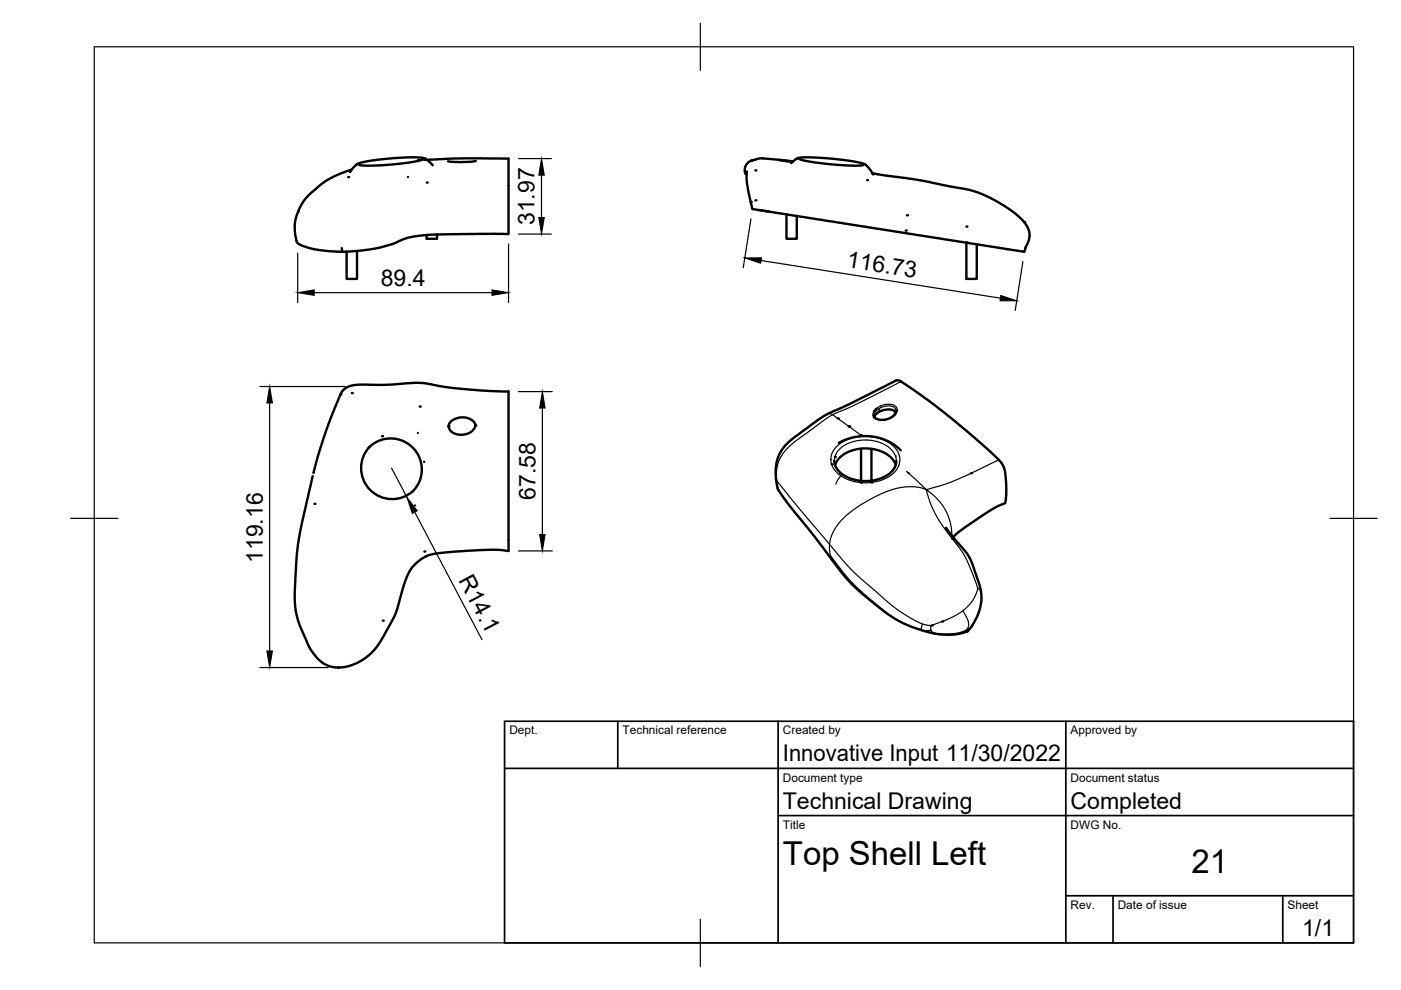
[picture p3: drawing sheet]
<svg xmlns="http://www.w3.org/2000/svg" width="297mm" height="210mm" viewBox="0 0 297 210" stroke-linecap="round" stroke-linejoin="round" font-family="sans-serif">
<!-- layer: Visible -->
<g fill="none" stroke="#000" stroke-width=".51">
<path d="M74.6 35.9l-3.2 1.2-2.9 1.7-3.5 3-.8 1.2-1 1.9M86.5 37.5h.1M89.6 33.8l-2.1 .5-4.3 .6-4.5 .2-2.5-.1M90.5 33.9l8.1-.3h9.2v16h-12.1l-5.9 .3-3.6 .6-2.7 1.1-3.5 1-3.6 .5-3.8 .3M91.7 35l-1-1-1.1-.5-2.6-.1-3.7 .1-4.3 .5-2.6 .5-.9 .4-1.3 1.6M100.9 34.1l-2.9 .3-3-.2M157.9 36.3l.1 .4 .3 .2M158.3 36.4l.1 2.4 .6 3.5 .6 2 57.2 9a.28 .28 0 0 0 .3 .1 .28 .28 0 0 0 .2-.3l.8-2 .2-1.2M159.4 34l-.6 .3-.5 .5-.3 .7-.1 .8M165 33.9l3.1 .3h-1.6M165.5 33.9l2.6 .3M165.7 33.9l-4.4-.3-1.8 .4"/>
<path d="M167.7 34.6l.2-.2a4.8 4.8 0 0 1 4.2-1l5.4 .4 5.1 .8 .8 .2 .5 .5 1 1.4M169.6 33.8l2.1 .5 3.8 .5 4.6 .3 2.9-.1M184.9 36.7l1.2 .2M186.1 36.9l8.8 1.3 10.4 2 1.6 .5 2.6 1 3.1 1.7 2.7 2 1.8 1.7M63.3 44.7l-.7 2.3-.1 2.3a3.8 3.8 0 0 0 .6 2.3l.9 .5 1.6 .5 2.7 .5 4.3 .3-.1-.8M75.7 53.2v5.9h-2.2v-5.7M92.7 49.7v.9h-2.2v-.8M160.9 44.5l2 .3M166.8 45.5v5.1h2.1v-4.8M204.9 51.4v7.7h2.2v-7.3M217.1 47.1l.8 1.2 .4 1.6M78.2 94.9l.9-.8 1.5-.7 1.1-.3 1.3-.1 1.4 .1 1.3 .5 .8 .5 1.1 .9 .9 1.2 .6 1.2 .2 1.1 .1 1.4-.2 1.3-.4 1.1-.7 1.2-.7 .8"/>
<path d="M78.4 94.7a6.6 6.6 0 0 0 .1 9.2 6.6 6.6 0 0 0 9.1 .2M88.6 91.8h.1M89.9 97.9h.1M100.8 90.2a3 3 0 0 1-3.9 1.9 1.74 1.74 0 0 1-1.6-2.3l.5-.6 .7-.4 .9-.3h1l1 .2 .6 .3 .6 .6 .2 .6M176.9 97.7l.3 1.4 1.2 1.3 2.1 1.1 2.7 .5 2.4-.2 2.2-.9 .8-.5 .8-.9 .5-.8 .1-1M177.1 98.6a6.1 6.1 0 0 1 5.4-3.5 7.5 7.5 0 0 1 7.1 2.8l.3 .7M177.8 93.9l1.8-.8 2.4-.6 3 .1 1.9 .4a9.5 9.5 0 0 1 4.1 2.5M182.6 95.1v6.9M184.8 95.2v6.7M189.9 87.6l-.3-.5-.5-.2h-1.7l-1.2 .5-.8 1M190 87.2l-.2 .5-.4 .5-.8 .5-.9 .3-1.5-.1-.7-.3-.2-.6M66.3 101l-2.2 9.7-.9 4.6-.3 2.8-.4 7.6 .2 3.7"/>
<path d="M66.5 100.2l1.3-4.7 2.3-6.8 2.1-5.2 .8-1 1.2-.7 1.3-.2h6.5l3.7-.3a19.7 19.7 0 0 1 8 .6l7.8 .9 6.3 .2v33.6a.23 .23 0 0 1-.1 .3 .23 .23 0 0 1-.3-.1l-1.6-.2h-2.6l-9 .6-3.3 .5-2.1 1.2-1.3 1.3-.8 1.2-1 2.5-1.4 5.1-.6 1.5-3.1 5.6-1.7 2.2a9.4 9.4 0 0 1-9.1 2.9l-1.2-.5-1-.8-1.9-2.5M66.5 100.2h.1M88 107.2h.1M164.5 101.7l.1 .2a4 4 0 0 0 1.1 2.9l13.9 18 3.4 3.2 4.9 3.9 1.8 1.2 2.4 1.3 2.9 1.1 2.6 .7 2.3 .3h2.6l2.6-.6 .1-.6M164.5 101.7v-2.4l.5-2.4 .8-1.6 1.7-1.9 5.7-4.2 1.8-1.2 5.3-2.4 9.1-4.6a1.57 1.57 0 0 1 2.2 .3l5 3.4 4.7 3.7 5.4 4.5 5.3 4.9 .7 .9 .4 1.6 .3 3-.1 2.4a1.03 1.03 0 0 1-1 1.3l-1.4 .6-3.5 2.3-4 2.8-1.3 1.2M192.7 100.3h.1M200.6 111.9l4.9 6.2 .7 1.7 1.7 5.1a10.9 10.9 0 0 1-2.8 9M62.7 129.6l.9 3 2.1 4.8M62.7 129.6h.1"/>
</g>
<g fill="#000">
<circle cx="73.8" cy="37.6" r=".25"/>
<circle cx="88.6" cy="33.9" r=".25"/>
<circle cx="89.9" cy="33.9" r=".25"/>
<circle cx="90.1" cy="33.6" r=".25"/>
<circle cx="90.5" cy="38.7" r=".25"/>
<circle cx="159.4" cy="34" r=".25"/>
<circle cx="160.1" cy="36.1" r=".25"/>
<circle cx="169.1" cy="33.6" r=".25"/>
<circle cx="183.8" cy="38.2" r=".25"/>
<circle cx="185" cy="36.9" r=".25"/>
<circle cx="159.2" cy="42.8" r=".25"/>
<circle cx="160.1" cy="42.5" r=".25"/>
<circle cx="192" cy="48.9" r=".25"/>
<circle cx="192.3" cy="45.6" r=".25"/>
<circle cx="204.9" cy="48" r=".25"/>
<circle cx="204.9" cy="51.4" r=".25"/>
<circle cx="217.1" cy="47.1" r=".25"/>
<circle cx="72.2" cy="83.6" r=".25"/>
<circle cx="74.6" cy="83.3" r=".25"/>
<circle cx="81" cy="92.5" r=".25"/>
<circle cx="89" cy="86.2" r=".25"/>
<circle cx="95.1" cy="90.4" r=".25"/>
<circle cx="100.8" cy="90.2" r=".25"/>
<circle cx="176.3" cy="98.5" r=".25"/>
<circle cx="177" cy="96.9" r=".25"/>
<circle cx="177.6" cy="88.7" r=".25"/>
<circle cx="179.9" cy="90.4" r=".25"/>
<circle cx="180" cy="90.5" r=".25"/>
<circle cx="182.6" cy="92.3" r=".25"/>
<circle cx="185.3" cy="88.5" r=".25"/>
<circle cx="185.3" cy="87.1" r=".25"/>
<circle cx="185.7" cy="86.7" r=".25"/>
<circle cx="190" cy="87" r=".25"/>
<circle cx="66.7" cy="106.8" r=".25"/>
<circle cx="90" cy="116.9" r=".25"/>
<circle cx="182.6" cy="102.3" r=".25"/>
<circle cx="184.8" cy="102.3" r=".25"/>
<circle cx="201.9" cy="114.2" r=".25"/>
<circle cx="205.9" cy="100.3" r=".25"/>
<circle cx="81.2" cy="131.6" r=".25"/>
<circle cx="197.5" cy="132.6" r=".25"/>
<circle cx="199.7" cy="131.8" r=".25"/>
<circle cx="71.7" cy="141.5" r=".25"/>
</g>
<!-- layer: Visible Narrow -->
<g fill="none" stroke="#000" stroke-width=".25">
<path d="M175.5 87.7h.4l.6 .2-7.4 5.3-2.1 1.8a7.8 7.8 0 0 0-2.3 6.9l-.2-.2M176.1 97.4h.1M176.9 97.7l.1-.9 .4-.8 .7-.9 .8-.6 2.2-.9 2.9-.3 2.3 .4 2.1 1.1 1.3 1.4 .3 1.5M177.4 88.5h.1M182.9 92.5h.1M183.7 93.3h.1M185.6 86.8l1.1-.7 1.4-.4 1.3 .2 .5 .3 .3 .4a2.32 2.32 0 0 1-2.2 2.4h-1.6l-1-.4-.3-.4v-.4zM186.4 87.3v-.7a2.09 2.09 0 0 0-1.1 1.4M186.6 86.1l.1 .3M186.8 86.4l1.3-.3h1.1l.6 .5 .2 .6M186.8 86.4l-.4 .2M189.9 96.7h.1"/>
<path d="M190.6 98.6h.1M190.7 98.2h.1M191.1 80.9l-9.3 4.7-5.3 2.3 6.3 4.6M192.2 99.9l4.2 3.9M211.8 97.5l-8.8 4.2-2.7 1-3.9 1.1M165 103.9l-.3-2 10.2 12.4a2.72 2.72 0 0 1 1 2.6l.4 1.7M176.1 117.8l2.9 3.9 2.5 2.7 5.5 4.8 3.2 2.2M177.9 100.6l-.6-.6-.8-1.2-.3-1 .1-1.5 .5-.9 .8-.9 1-.8 1.5-.7 2.9-.5 2.3 .2 1.5 .3 1.3 .6 1.2 .9 .8 .9 .5 .9 .2 1.5-.2 .8-.5 .9-1 1.1-1.7 1-2.1 .6-2.7 .1-2.7-.6-1.7-.8M178.2 100.8l-1 1.8M178.4 100.4l-.5 .2 .4 .2M178.4 110.3l1.9-1.7 2-1.5 3.2-1.8 2.7-1.2 2.1-.6 1.9-.3 2.5 .1 1.2 .3a.95 .95 0 0 1 .7 1.1l1 2.8 1.3 2.5 2.2 3.1 2.4 3.2 1.2 1.8 2.2 5.5a2.42 2.42 0 0 1 0 2.5 12 12 0 0 1-7.7 5.9l-1 .3a3.1 3.1 0 0 1-2.5 0l-3.5-1.8-3.9-2.8-7-6.1-1.9-2-2.7-3.2a1.9 1.9 0 0 1-.5-2.6l.8-1.7zM196.4 103.8l2.2 1.8a11 11 0 0 1 3.2 8"/>
<path d="M201.8 114.1h.1M195.6 132.3l-.3 1.3M197.3 132.7l.1 .9-1.5 .2M197.4 133.6l.6 .7M204.2 129.5l1 2 .2 .7-.1 .7a1.82 1.82 0 0 1-1.8 1.2l-2.3 .3h-2.9M207.3 124.7l.7 .8"/>
</g>
<!-- layer: TITLEBLOCK -->
<path d="M107 152.9h180v47h-180zM131 152.9v10M165 152.9v47M226 152.9v47M107 162.9h180M165 172.9h122M226 189.9h61M236 189.9v10M272 189.9v10" fill="none" stroke="#000" stroke-width=".36"/>
<!-- layer: BORDER -->
<path d="M20 9.9h267v190h-267zM148.5 4.9v10M15 109.9h10M282 109.9h10M148.5 194.9v10" fill="none" stroke="#000" stroke-width=".25"/>
<!-- layer: FD_Dimensions -->
<g fill="none" stroke="#000" stroke-width=".25">
<path d="M109.9 33.6h7M114.8 37.1v9M63.1 53.7v10.4M107.8 51.7v12.4M109.9 49.6h7M159.2 46.4l-1.6 10.4M161.4 55.2l50.7 8M216.9 55.5l-1.7 10.3M66.6 62.1h37.7M55.1 82h18.1M57.2 85.4v52.6M83 99.2l3.3 6.3"/>
<path d="M109.9 83h7.2M115 86.5v26.8M87.9 108.6l14.3 27M109.9 116.8h7.2M55.1 141.5h14.5"/>
</g>
<path d="M114.8 33.6l.6 3.5h-1.2zM114.2 46.1h1.2l-.6 3.5zM157.9 54.7h3.6l-.2 1.1zM63.1 62.1l3.5-.6v1.1zM104.3 61.5l3.5 .6-3.5 .5zM212.2 62.6l3.4 1.2h-3.6zM57.2 82l.6 3.4h-1.2zM115 83l.6 3.5h-1.2zM86.3 105.5l2.2 2.8-1.1 .6zM114.4 113.3h1.2l-.6 3.5zM56.6 138h1.2l-.6 3.5z" fill="#000" stroke="#000" stroke-width=".21"/>
<g font-size="7">
<text x="166" y="183.4">Top Shell Left</text>
<text x="252.6" y="185.2">21</text>
</g>
<g font-size="4.9">
<text x="113.3" y="47.7" transform="rotate(-90 113.3 47.7)">31.97</text>
<text x="179.4" y="56.6" transform="rotate(9 179.4 56.6)">116.73</text>
<text x="80.7" y="60.6">89.4</text>
<text x="113.5" y="106" transform="rotate(-90 113.5 106)">67.58</text>
<text x="55.7" y="119.4" transform="rotate(-90 55.7 119.4)">119.16</text>
<text x="97.1" y="123" transform="rotate(62 97.1 123)">R14.1</text>
<text x="166" y="161.4">Innovative Input 11/30/2022</text>
<text x="166" y="171.4">Technical Drawing</text>
<text x="227" y="171.4">Completed</text>
<text x="276.1" y="198.6">1/1</text>
</g>
<g font-size="2.5">
<text x="108" y="155.7">Dept.</text>
<text x="132" y="155.7">Technical reference</text>
<text x="166" y="155.7">Created by</text>
<text x="227" y="155.7">Approved by</text>
<text x="166" y="165.7">Document type</text>
<text x="227" y="165.7">Document status</text>
<text x="166" y="175.7">Title</text>
<text x="227" y="175.7">DWG No.</text>
<text x="227" y="192.7">Rev.</text>
<text x="237" y="192.7">Date of issue</text>
<text x="273" y="192.7">Sheet</text>
</g>
</svg>
